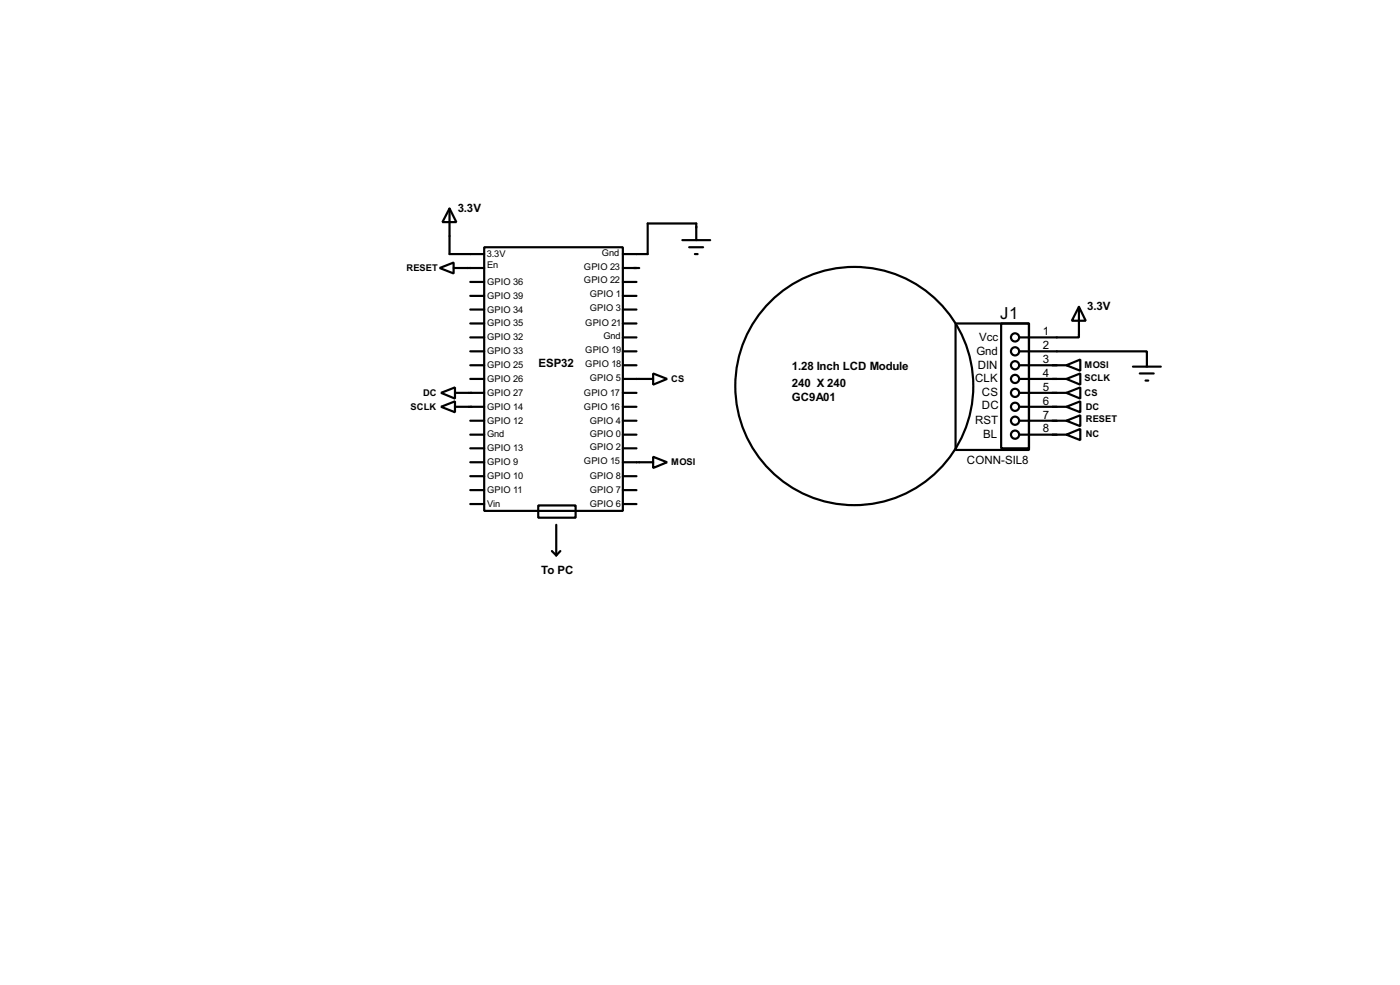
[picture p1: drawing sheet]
<svg xmlns="http://www.w3.org/2000/svg" width="256mm" height="180mm" viewBox="0 0 256 180" stroke-linecap="round" stroke-linejoin="round" font-family="sans-serif">
<g fill="none" stroke="#000" stroke-width=".4">
<path d="M82.4 38.2l1.2 2.5h-2.5zM82.4 38.2v8.3h6.3M80.6 49.1l2.5-1v2zM83.1 49.1h5.6M86.2 59.2h2.5M86.2 56.7h2.5M86.2 54.2h2.5M86.2 51.6h2.5M88.7 45.3h25.4v48.2h-25.4zM114.1 59.2h2.5M114.1 56.7h2.5M114.1 54.2h2.5"/>
<path d="M114.1 51.6h2.5M114.1 49.1h3M125 44h5.1M126.3 45.3h2.5M127.3 46.5h.5M127.6 44v-3.1h-8.9v5.6h-4.6M175.1 59.2h13.4v23.2h-13.4zM183.4 59.2h5.1v22.9h-5.1zM197.7 56.2l1.2 2.5h-2.5zM197.7 56.2v5.6h-11M80.8 74.5l2.6-1v2zM80.8 71.9l2.6-1v2.1z"/>
<path d="M83.4 74.5h5.3M83.4 71.9h5.3M86.2 79.6h2.5M86.2 77h2.5M86.2 69.4h2.5M86.2 66.9h2.5M86.2 64.3h2.5M86.2 61.8h2.5M114.1 79.6h2.5M114.1 77h2.5M114.1 74.5h2.5M114.1 71.9h2.5"/>
<path d="M114.1 69.4h5.6M114.1 66.9h2.5M114.1 64.3h2.5M114.1 61.8h2.5M119.7 68.4l2.5 1-2.5 1zM186.7 64.3h23.4v2.8M186.7 79.6h8.7M186.7 77h8.7M186.7 74.5h8.7M186.7 71.9h8.7M186.7 69.4h8.7M186.7 66.9h8.7"/>
<path d="M195.4 66.9l2.5-1.1v2.1zM195.4 69.4l2.5-1v2zM195.4 71.9l2.5-1v2.1zM195.4 74.5l2.5-1v2zM195.4 77l2.5-1v2zM195.4 79.6l2.5-1.1v2.1zM207.6 67.1h5.1M208.8 68.4h2.6M209.9 69.7h.5M86.2 92.3h2.5M86.2 89.7h2.5M86.2 87.2h2.5"/>
<path d="M86.2 84.6h2.5M86.2 82.1h2.5M98.6 92.5h6.9v2.3h-6.9zM101.9 96.1v5.6M114.1 92.3h2.5M114.1 89.7h2.5M114.1 87.2h2.5M114.1 84.6h5.6M114.1 82.1h2.5M119.7 83.6l2.5 1-2.5 1.1zM101.1 100.9l.8 .8M102.7 100.9l-.8 .8"/>
<circle cx="156.5" cy="70.7" r="21.8"/>
<circle cx="185.9" cy="77" r=".75"/>
<circle cx="185.9" cy="66.9" r=".75"/>
<circle cx="185.9" cy="69.4" r=".75"/>
<circle cx="185.9" cy="64.3" r=".75"/>
<circle cx="185.9" cy="71.9" r=".75"/>
<circle cx="185.9" cy="79.6" r=".75"/>
<circle cx="185.9" cy="74.5" r=".75"/>
<circle cx="185.9" cy="61.8" r=".75"/>
</g>
<text font-size="3.4" x="183.3" y="58.4">J1</text>
<g font-size="2.4">
<text x="83.9" y="38.8">3.3V</text>
<text x="199.2" y="56.8">3.3V</text>
<text x="178.9" y="64.9">Gnd</text>
<text x="179.4" y="62.4">Vcc</text>
<text x="191.1" y="61.4">1</text>
<text x="191.1" y="63.9">2</text>
<text x="98.6" y="67.2">ESP32</text>
<text x="145.1" y="67.7">1.28 Inch LCD Module</text>
<text x="145.1" y="70.8">240 X 240</text>
<text x="178.6" y="70">CLK</text>
<text x="179.1" y="67.4">DIN</text>
<text x="191.1" y="66.5">3</text>
<text x="191.1" y="69">4</text>
<text x="191.1" y="71.5">5</text>
<text x="145.1" y="73.3">GC9A01</text>
<text x="178.6" y="77.6">RST</text>
<text x="179.9" y="72.6">CS</text>
<text x="179.9" y="74.8">DC</text>
<text x="191.1" y="74.1">6</text>
<text x="191.1" y="76.6">7</text>
<text x="180.1" y="80.2">BL</text>
<text x="191.1" y="79.2">8</text>
<text x="177.1" y="85">CONN-SIL8</text>
<text x="99.1" y="105.1">To PC</text>
</g>
<g font-size="1.9">
<text x="89.2" y="47.1">3.3V</text>
<text x="110.3" y="46.8">Gnd</text>
<text x="74.5" y="49.6">RESET</text>
<text x="89.2" y="49.1">En</text>
<text x="89.2" y="52.2">GPIO 36</text>
<text x="107" y="49.4">GPIO 23</text>
<text x="107" y="51.9">GPIO 22</text>
<text x="89.2" y="59.8">GPIO 35</text>
<text x="89.2" y="57.2">GPIO 34</text>
<text x="89.2" y="54.7">GPIO 39</text>
<text x="107.2" y="59.8">GPIO 21</text>
<text x="108" y="54.4">GPIO 1</text>
<text x="108" y="57">GPIO 3</text>
<text x="89.2" y="64.9">GPIO 33</text>
<text x="89.2" y="62.3">GPIO 32</text>
<text x="107.2" y="64.6">GPIO 19</text>
<text x="110.5" y="62.1">Gnd</text>
<text x="89.2" y="69.9">GPIO 26</text>
<text x="89.2" y="67.4">GPIO 25</text>
<text x="107.2" y="67.1">GPIO 18</text>
<text x="108" y="69.7">GPIO 5</text>
<text x="123" y="69.9">CS</text>
<text x="198.7" y="67.4">MOSI</text>
<text x="198.7" y="69.7">SCLK</text>
<text x="75.2" y="75">SCLK</text>
<text x="77.5" y="72.5">DC</text>
<text x="89.2" y="77.6">GPIO 12</text>
<text x="89.2" y="75">GPIO 14</text>
<text x="89.2" y="72.5">GPIO 27</text>
<text x="107" y="72.5">GPIO 17</text>
<text x="107" y="75">GPIO 16</text>
<text x="108" y="77.6">GPIO 4</text>
<text x="198.7" y="72.5">CS</text>
<text x="198.9" y="75">DC</text>
<text x="198.9" y="77.3">RESET</text>
<text x="89.2" y="82.6">GPIO 13</text>
<text x="89.2" y="80.1">Gnd</text>
<text x="108" y="80.1">GPIO 0</text>
<text x="108" y="82.4">GPIO 2</text>
<text x="198.9" y="80.1">NC</text>
<text x="89.2" y="87.7">GPIO 10</text>
<text x="89.2" y="85.2">GPIO 9</text>
<text x="107" y="84.9">GPIO 15</text>
<text x="108" y="87.7">GPIO 8</text>
<text x="123" y="85.2">MOSI</text>
<text x="89.2" y="92.8">Vin</text>
<text x="89.2" y="90.3">GPIO 11</text>
<text x="108" y="92.8">GPIO 6</text>
<text x="108" y="90.3">GPIO 7</text>
</g>
</svg>
